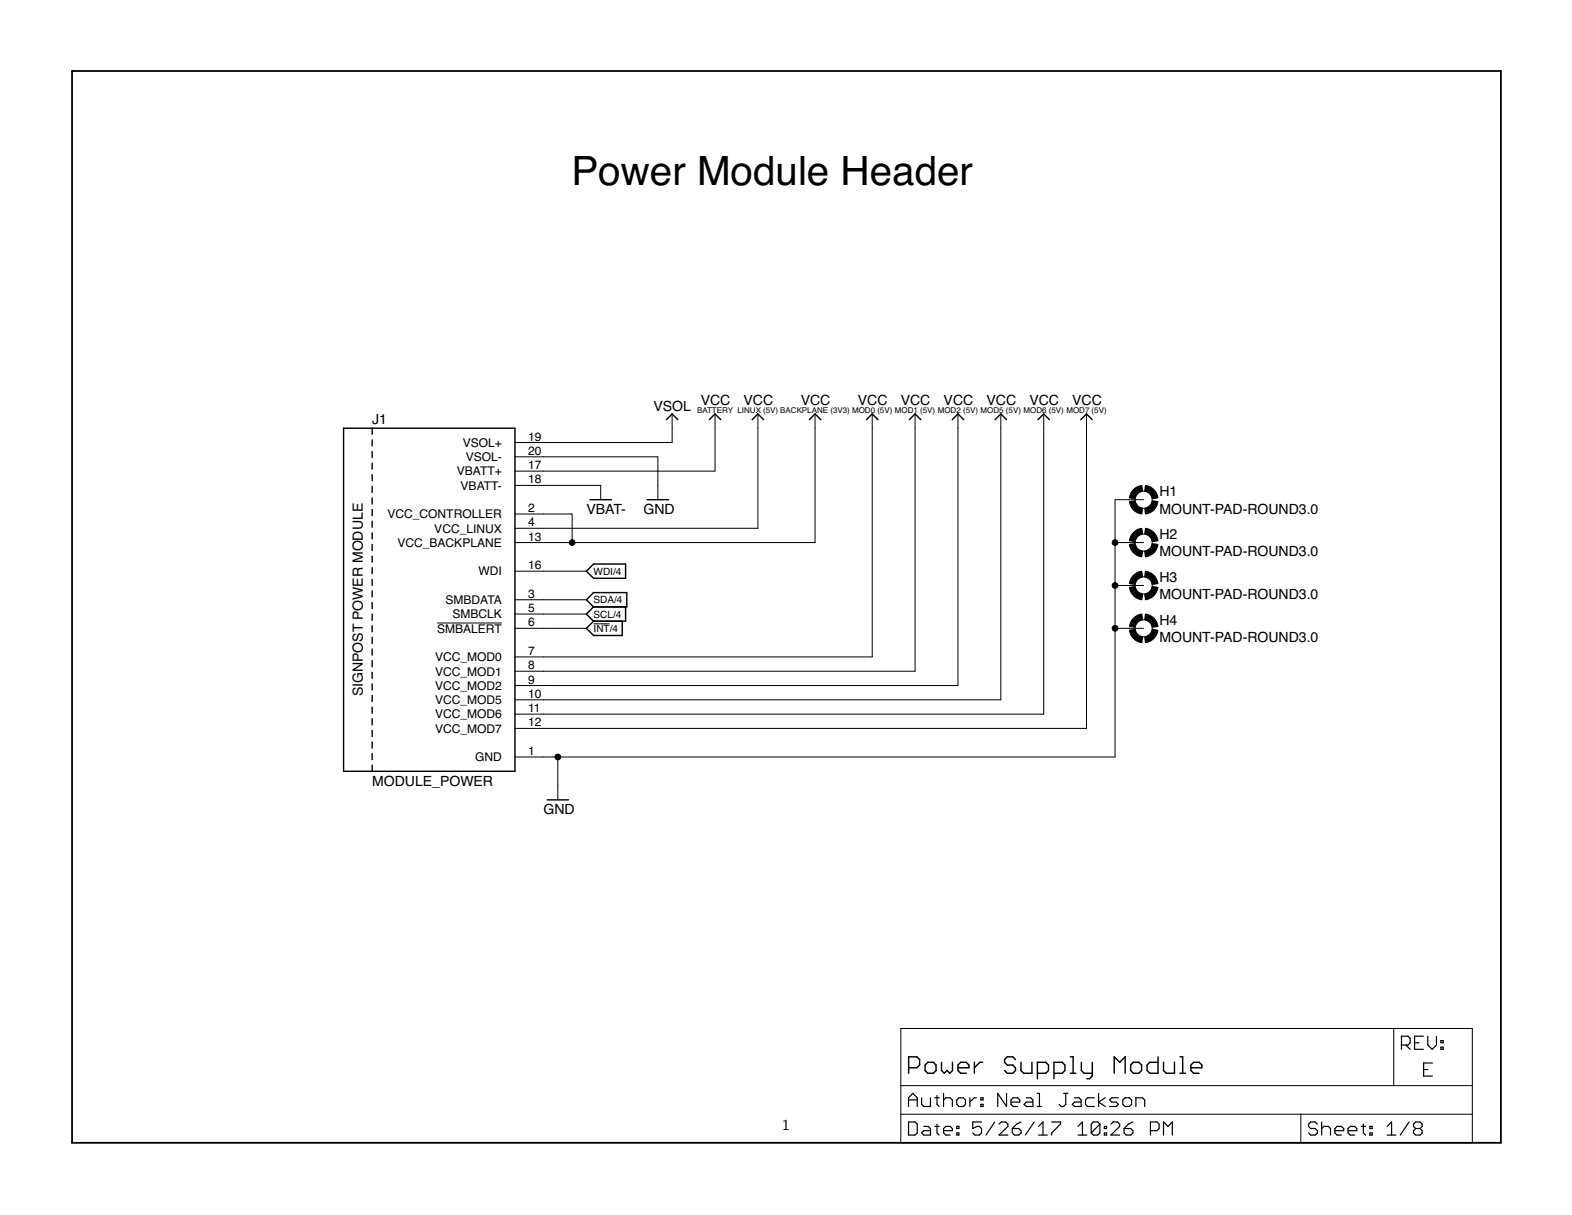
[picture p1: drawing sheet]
<svg xmlns="http://www.w3.org/2000/svg" width="279mm" height="216mm" viewBox="0 0 279 216" stroke-linecap="round" stroke-linejoin="round" font-family="sans-serif">
<g fill="none" stroke="#000" stroke-width=".18">
<path d="M119.5 73.6v5h-28M127.1 73.6v10.1h-35.6M134.7 73.6v20.3h-43.2M144.9 73.6v22.8h-53.4M155 73.6v43.1h-63.5M162.6 73.6v45.7h-71.1M170.3 73.6v48.2h-78.8M177.9 73.6v50.8h-86.4M185.5 73.6v53.3h-94M193.1 73.6v55.8h-101.6M91.5 81.2h25.4v7.6M91.5 86.3h15.3v2.5"/>
<path d="M91.5 91.3h10.2v5.1M198.2 96.4h5.1M203.3 88.8h-5.1v45.7h-106.7M77.7 110.7h11.5M91.5 106.6h12.7M91.5 109.1h12.7M91.5 111.7h12.7M91.5 101.5h12.7M105.5 110.8h2.9M198.2 111.7h5.1M198.2 104h5.1M99.1 134.5v7.6"/>
<path d="M160.1 182.8h101.6v20.3h-101.6zM160.1 198h101.6M160.1 192.9h101.6M231.2 198v5.1M247.7 182.8v10.1"/>
<circle cx="203.3" cy="96.4" r="1.52"/>
<circle cx="203.3" cy="88.8" r="1.52"/>
<circle cx="203.3" cy="104" r="1.52"/>
<circle cx="203.3" cy="111.7" r="1.52"/>
</g>
<g fill="none" stroke="#000" stroke-width=".25">
<path d="M61.1 76.1h30.4v61h-30.4zM66.1 76.1v1.1M66.1 78.2v1M118.4 74.6l1.1-1 1 1M126.1 74.6l1-1 1 1M133.7 74.6l1-1 1 1M143.8 74.6l1.1-1 1 1M154 74.6l1-1 1 1M161.6 74.6l1-1 1.1 1M169.2 74.6l1.1-1 1 1M176.9 74.6l1-1 1 1M184.5 74.6l1-1 1 1"/>
<path d="M192.1 74.6l1-1 1 1M66.1 80.2v1.1M66.1 82.3v1.1M66.1 84.4v1M66.1 86.4v1.1M66.1 88.5v1.1M66.1 90.6v1M66.1 92.6v1.1M66.1 94.7v1.1M66.1 96.8v1M66.1 98.8v1.1M104.9 88.8h3.8"/>
<path d="M115 88.8h3.8M66.1 100.9v1M66.1 103v1M66.1 105v1.1M66.1 107.1v1M66.1 109.1v1.1M66.1 111.2v1.1M66.1 113.3v1M66.1 115.3v1.1M66.1 117.4v1.1M66.1 119.5v1M104.2 106.6l1.3-1.3h5.9v2.5h-5.9z"/>
<path d="M104.2 101.5l1.3-1.3h5.7v2.6h-5.7zM105.5 107.8l-1.3 1.3 1.3 1.3M105.5 110.4l-1.3 1.3 1.3 1.2h5.1v-2.5M111.2 107.8v2.6h-5.7M66.1 121.5v1.1M66.1 123.6v1.1M66.1 125.7v1M66.1 127.7v1.1M66.1 129.8v1.1M66.1 131.8v1.1M66.1 133.9v1.1M66.1 136v1.1"/>
<path d="M97.2 142.1h3.8M161.5 189.7h1.5l.4-.4v-1l-.4-.5h-1.5v2.9M164.4 189.3l.5-.5h1l.5 .5v.9l-.5 .5h-1l-.5-.5zM167.3 188.8v1.4l.5 .5 .5-.5 .5 .5 .5-.5v-1.4M170.3 189.7h1.9v-.4l-.5-.5h-.9l-.5 .5v.9l.5 .5h.9M173.2 188.8v1.9M174.6 188.8h-.4l-1 .9M180.5 188.3l-.5-.5h-1l-.5 .5v.5l.5 .5h1l.5 .4v.5l-.5 .5h-1l-.5-.5M181.5 188.8v1.4l.4 .5h1.5v-1.9M184.4 190.7h1.5l.5-.5v-.9l-.5-.5h-1.5v2.9M187.3 190.7h1.5l.5-.5v-.9l-.5-.5h-1.5v2.9M190.2 187.8h.5v2.9"/>
<path d="M190.2 190.7h1M192.2 188.8v1.4l.5 .5h1.4M194.1 188.8v2.4l-.4 .5h-.5M198 190.7v-2.9l1 1 1-1v2.9M201 189.3l.4-.5h1l.5 .5v.9l-.5 .5h-1l-.4-.5zM205.8 187.8v2.9h-1.4l-.5-.5v-.9l.5-.5h1.4M206.8 188.8v1.4l.5 .5h1.4v-1.9M209.7 187.8h.5v2.9M209.7 190.7h1M211.7 189.7h1.9v-.4l-.5-.5h-.9l-.5 .5v.9l.5 .5h.9"/>
</g>
<path d="M12.8 12.6h254v190.5h-254z" fill="none" stroke="#000" stroke-width=".32"/>
<g fill="none" stroke="#000" stroke-width=".21">
<path d="M161.5 196.6v-1.5l.7-.8 .8 .8v1.5M161.5 199.4h1.1l.4 .3v1.6l-.4 .4h-1.1zM161.5 195.5h1.5M163.8 195.1v1.1l.4 .4h1.2v-1.5M166.1 195.1h.8M166.5 194.7v1.5l.4 .4M166.5 199.7v1.6l.4 .4M167.7 194.3v2.3M167.7 195.5l.4-.4h.8l.4 .4v1.1M170.4 195.1h.8l.4 .4v.7l-.4 .4h-.8l-.3-.4v-.7zM172.4 195.1v1.5M173.5 195.1h-.3l-.8 .7"/>
<path d="M174.3 195.1h.4v.4h-.4zM174.3 196.2h.4v.4h-.4zM174.5 199.4h-1.6v1.1l.8-.3h.4l.4 .3v.8l-.4 .4h-.8l-.4-.4M176.8 199.4l-1.6 2.3M177.6 199.7l.4-.3h.8l.3 .3v.5l-1.5 1.5h1.5M178.9 194.3v2.3l-1.6-2.3v2.3M179.7 195.8h1.6v-.3l-.5-.4h-.7l-.4 .4v.7l.4 .4h.7M181.5 199.4l-.8 .3-.8 .8M182.4 195.1h.8l.4 .4v1.1h-1.2l-.4-.4 .4-.4h1.2M183.8 199.4l-1.6 2.3M184.4 196.6h.7M184.4 194.3h.3v2.3"/>
<path d="M186.9 199.4h1.6v.3l-1.6 1.6v.4M189 194.3h.8M189.4 194.3v1.9l-.4 .4h-.4l-.3-.4M191 195.1h.8l.4 .4v1.1h-1.2l-.4-.4 .4-.4h1.2M194.5 195.1h-1.2l-.4 .4v.7l.4 .4h1.2M195.3 194.3v2.3M195.5 199.7v1.6l-.4 .4h-.8l-.3-.4M195.5 199.7l-.4-.3h-.8l-.3 .3v1.6M195.5 199.7l-1.5 1.6M196.4 195.1l-1.1 .7 1.1 .8M197.4 199.7l.4-.3h.8l.4 .3v.5l-1.6 1.5h1.6M198.8 195.1h-1.2l-.4 .4 .4 .3h.8l.4 .4-.4 .4h-1.2"/>
<path d="M199.6 195.5l.3-.4h.8l.4 .4v.7l-.4 .4h-.8l-.3-.4zM201.4 199.4l-.8 .3-.8 .8M201.9 196.6v-1.5h1.2l.4 .4v1.1M234.1 199.7l-.4-.3h-.7l-.4 .3v.5l.4 .3h.7l.4 .4v.4l-.4 .4h-.7l-.4-.4M234.9 199.4v2.3M242.3 199.7v1.6l.4 .4M249.1 185.7h1.2l.3-.4v-.8l-.3-.4h-1.2v2.4M249.9 185.7l.7 .8M250.4 199.4l-1.5 2.3M251.4 185.3h.8M253 184.1h-1.6v2.4h1.6M253 190.1h.8"/>
<path d="M253.8 184.1v1.6l.8 .8 .7-.8v-1.6M254.6 188.9h-1.6v2.3h1.6M256.1 186.1h.4v.4h-.4zM256.1 184.9h.4v.4h-.4zM164.2 200.2h.8l.4 .3v1.2h-1.2l-.4-.4 .4-.4h1.2M166.1 200.2h.8M167.7 200.9h1.6v-.4l-.4-.3h-.8l-.4 .3v.8l.4 .4h.8M170.1 201.3h.3v.4h-.3zM170.1 200.2h.3v.3h-.3zM179.9 200.5h1.2l.4 .4v.4l-.4 .4h-.8l-.4-.4zM184.6 201.7h1.5M184.6 200.2l.8-.8v2.3"/>
<path d="M191.6 201.7h1.6M191.6 200.2l.8-.8v2.3M196.3 201.3h.4v.4h-.4zM196.3 200.2h.4v.3h-.4zM199.8 200.5h1.2l.4 .4v.4l-.4 .4h-.8l-.4-.4zM204.5 200.9h1.1l.4-.4v-.8l-.4-.3h-1.1v2.3M206.8 201.7v-2.3l.8 .8 .8-.8v2.3M234.9 200.5l.4-.3h.8l.4 .3v1.2M237.3 200.9h1.5v-.4l-.4-.3h-.8l-.3 .3v.8l.3 .4h.8M239.6 200.9h1.6v-.4l-.4-.3h-.8l-.4 .3v.8l.4 .4h.8M241.9 200.2h.8M243.5 201.3h.4v.4h-.4z"/>
<path d="M243.5 200.2h.4v.3h-.4zM246.5 201.7h1.6M246.5 200.2l.8-.8v2.3M251.6 200.5l-.4 .4v.4l.4 .4h.8l.4-.4v-.4l-.4-.4M251.6 200.5l-.4-.3v-.5l.4-.3h.8l.4 .3v.5l-.4 .3M251.6 200.5h.8"/>
</g>
<g fill="#000" stroke="#000" stroke-width=".18">
<path d="M200.7 89.1l1-.1a1.51 1.51 0 0 0 1.4 1.3l-.2 1a2.48 2.48 0 0 1-2.2-2.2z" fill-rule="evenodd"/>
<path d="M200.7 96.7l1-.1a1.51 1.51 0 0 0 1.4 1.3l-.2 1.1a2.48 2.48 0 0 1-2.2-2.3z" fill-rule="evenodd"/>
<path d="M201.3 87.1a2.34 2.34 0 0 1 1.6-.8l.2 1a1.57 1.57 0 0 0-1.4 1.3l-1-.1 .2-.6z" fill-rule="evenodd"/>
<path d="M201.3 94.8a2.47 2.47 0 0 1 1.6-.9l.2 1a1.57 1.57 0 0 0-1.4 1.3l-1-.1 .2-.6z" fill-rule="evenodd"/>
<path d="M203.5 90.3a1.51 1.51 0 0 0 1.3-1.3l1 .1a2.48 2.48 0 0 1-2.2 2.2z" fill-rule="evenodd"/>
<path d="M203.5 97.9a1.51 1.51 0 0 0 1.3-1.3l1 .1a2.48 2.48 0 0 1-2.2 2.3z" fill-rule="evenodd"/>
<path d="M203.6 86.3a2.48 2.48 0 0 1 2.2 2.2l-1 .1a1.56 1.56 0 0 0-1.3-1.3z" fill-rule="evenodd"/>
<path d="M203.6 93.9a2.53 2.53 0 0 1 2.2 2.2l-1 .1a1.56 1.56 0 0 0-1.3-1.3z" fill-rule="evenodd"/>
<path d="M200.7 104.4l1-.2a1.51 1.51 0 0 0 1.4 1.4l-.2 1a2.48 2.48 0 0 1-2.2-2.2z" fill-rule="evenodd"/>
<path d="M200.7 112l1-.2a1.57 1.57 0 0 0 1.4 1.4l-.2 1a2.54 2.54 0 0 1-2.2-2.2z" fill-rule="evenodd"/>
<path d="M201.3 102.4a2.47 2.47 0 0 1 1.6-.9l.2 1a1.57 1.57 0 0 0-1.4 1.3l-1-.1 .2-.6z" fill-rule="evenodd"/>
<path d="M201.3 110a2.47 2.47 0 0 1 1.6-.9l.2 1a1.57 1.57 0 0 0-1.4 1.4l-1-.2 .2-.6z" fill-rule="evenodd"/>
<path d="M203.5 105.6a1.51 1.51 0 0 0 1.3-1.4l1 .2a2.52 2.52 0 0 1-2.2 2.2z" fill-rule="evenodd"/>
<path d="M203.5 113.2a1.56 1.56 0 0 0 1.3-1.4l1 .2a2.52 2.52 0 0 1-2.2 2.2z" fill-rule="evenodd"/>
<path d="M203.6 101.5a2.53 2.53 0 0 1 2.2 2.2l-1 .1a1.56 1.56 0 0 0-1.3-1.3z" fill-rule="evenodd"/>
<path d="M203.6 109.1a2.53 2.53 0 0 1 2.2 2.2l-1 .2a1.56 1.56 0 0 0-1.3-1.4z" fill-rule="evenodd"/>
<circle cx="101.7" cy="96.4" r=".51"/>
<circle cx="198.2" cy="96.4" r=".51"/>
<circle cx="198.2" cy="111.7" r=".51"/>
<circle cx="198.2" cy="104" r=".51"/>
<circle cx="99.1" cy="134.5" r=".51"/>
</g>
<text font-size="7.2" x="101.6" y="32.9">Power Module Header</text>
<text font-size="2.7" x="139" y="200.9">1</text>
<g font-size="2.5">
<text x="66.1" y="75.3">J1</text>
<text x="116.1" y="73.1">VSOL</text>
<text x="124.5" y="72">VCC</text>
<text x="132.2" y="72">VCC</text>
<text x="142.3" y="72">VCC</text>
<text x="152.5" y="72">VCC</text>
<text x="160.1" y="72">VCC</text>
<text x="167.7" y="72">VCC</text>
<text x="175.3" y="72">VCC</text>
<text x="183" y="72">VCC</text>
<text x="190.6" y="72">VCC</text>
<text x="206.1" y="88.2">H1</text>
<text x="104.2" y="91.3">VBAT-</text>
<text x="114.4" y="91.3">GND</text>
<text x="206.1" y="91.3">MOUNT-PAD-ROUND3.0</text>
<text x="206.1" y="95.8">H2</text>
<text x="206.1" y="98.9">MOUNT-PAD-ROUND3.0</text>
<text x="206.1" y="106.5">MOUNT-PAD-ROUND3.0</text>
<text x="206.1" y="103.5">H3</text>
<text x="206.1" y="111.1">H4</text>
<text x="206.1" y="114.1">MOUNT-PAD-ROUND3.0</text>
<text x="64.5" y="123.8" transform="rotate(-90 64.5 123.8)">SIGNPOST POWER MODULE</text>
<text x="66.1" y="139.6">MODULE_POWER</text>
<text x="96.6" y="144.7">GND</text>
</g>
<g font-size="2.1">
<text x="82.3" y="79.4">VSOL+</text>
<text x="82.8" y="81.9">VSOL-</text>
<text x="93.9" y="78.3">19</text>
<text x="93.9" y="80.8">20</text>
<text x="93.9" y="83.4">17</text>
<text x="81.2" y="84.5">VBATT+</text>
<text x="81.9" y="87">VBATT-</text>
<text x="93.9" y="85.9">18</text>
<text x="68.9" y="92.1">VCC_CONTROLLER</text>
<text x="77.2" y="94.6">VCC_LINUX</text>
<text x="93.9" y="91">2</text>
<text x="93.9" y="93.5">4</text>
<text x="70.7" y="97.2">VCC_BACKPLANE</text>
<text x="93.9" y="96.1">13</text>
<text x="93.9" y="101.1">16</text>
<text x="79.2" y="107.3">SMBDATA</text>
<text x="85" y="102.3">WDI</text>
<text x="93.9" y="106.2">3</text>
<text x="77.7" y="112.4">SMBALERT</text>
<text x="80.4" y="109.9">SMBCLK</text>
<text x="93.9" y="108.8">5</text>
<text x="93.9" y="111.3">6</text>
<text x="77.3" y="117.5">VCC_MOD0</text>
<text x="93.9" y="116.4">7</text>
<text x="93.9" y="118.9">8</text>
<text x="77.3" y="120">VCC_MOD1</text>
<text x="77.3" y="122.6">VCC_MOD2</text>
<text x="77.3" y="125.1">VCC_MOD5</text>
<text x="93.9" y="121.5">9</text>
<text x="93.9" y="124">10</text>
<text x="77.3" y="127.7">VCC_MOD6</text>
<text x="77.3" y="130.2">VCC_MOD7</text>
<text x="93.9" y="126.5">11</text>
<text x="93.9" y="129.1">12</text>
<text x="84.5" y="135.3">GND</text>
<text x="93.9" y="134.2">1</text>
</g>
<g font-size="1.8">
<text x="105.5" y="107.2">SDA/4</text>
<text x="105.5" y="102.1">WDI/4</text>
<text x="105.5" y="109.8">SCL/4</text>
<text x="105.5" y="112.3">INT/4</text>
</g>
<text font-size="1.4" x="123.9" y="73.3">BATTERY LINUX (5V) BACKPLANE (3V3) MOD0 (5V) MOD1 (5V) MOD2 (5V) MOD5 (5V) MOD6 (5V) MOD7 (5V)</text>
</svg>
